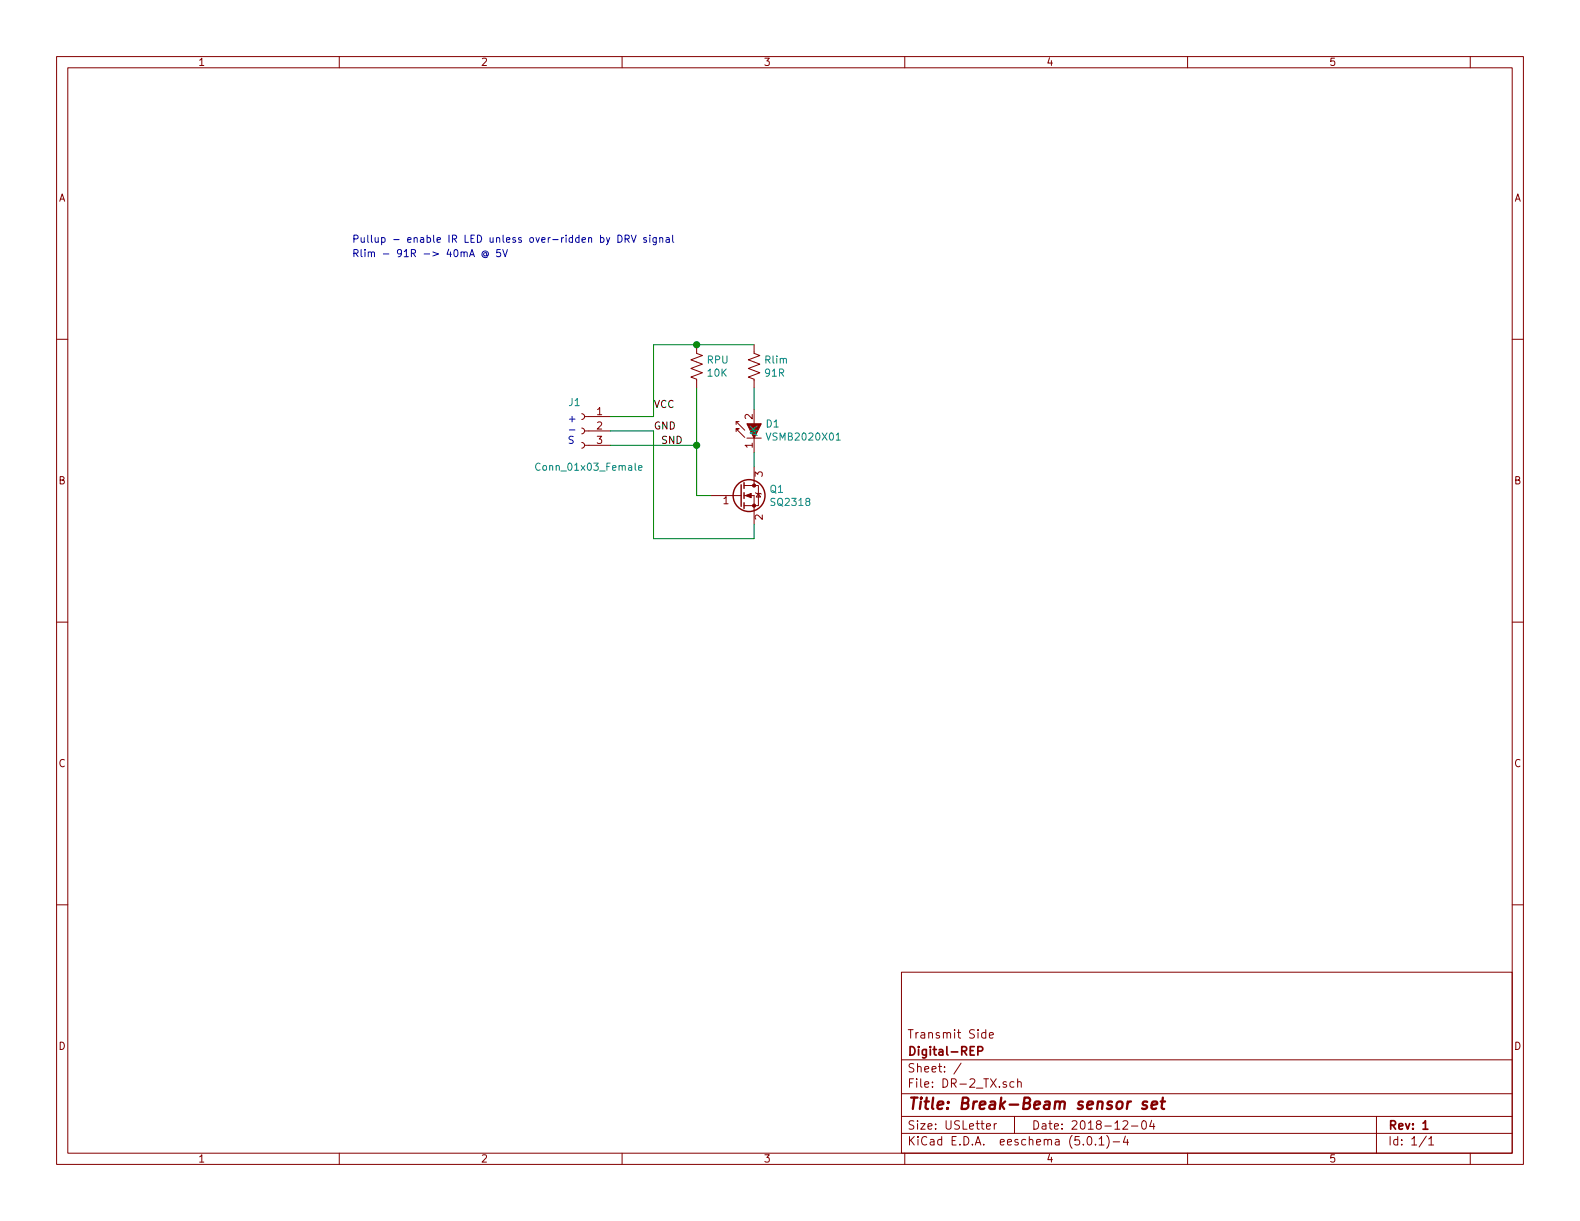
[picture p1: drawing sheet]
<svg xmlns="http://www.w3.org/2000/svg" width="279mm" height="216mm" viewBox="0 0 279 216" stroke-linecap="round" stroke-linejoin="round" font-family="sans-serif">
<g fill="none" stroke="#840000" stroke-width=".18">
<path d="M10 10h259.4v195.9h-259.4zM12 12h255.4v191.9h-255.4zM60 10v2M110 10v2M160 10v2M210 10v2M260 10v2M10 60h2M267.4 60h2M102.9 78.2l.3 .2 .2 .2-.1 .5-.4 .1M102.9 75.7l.3 .1 .2 .3-.1 .4-.4 .2M102.9 73.2l.3 .1 .2 .3-.1 .4-.4 .2"/>
<path d="M103.4 78.7h4.5M103.4 76.2h4.5M103.4 73.7h4.5M123.2 61v1.5l1 .4-2 .7 2 .8-2 .8 2 .7-2 .8 1 .4v1.5M130.2 76.3v-.5h.5h-.5l1.5 1.5M130.2 74.5v.6M130.7 74.5h-.5l1.5 1.6M132.1 77.5h2.5M133.3 61v1.5l1.1 .4-2.1 .7 2.1 .8-2.1 .8 2.1 .7-2.1 .8 1 .4v1.5M133.3 72.4v2.5M133.3 77.5v2.5M125.7 87.6h5.4"/>
<path d="M131.6 87.6h1.7v5.1M131.6 85.9h1.7M133.3 85.9h.8v3.5h-2.5M133.3 82.6v3.3M133.6 87.1l.1 .1h.8l.1 .2M134.1 87.2l.4 .7h-.8zM10 110h2M267.4 110h2M10 160h2M267.4 160h2M159.4 171.9h108v32h-108zM159.4 197.4h108"/>
<path d="M159.4 193.4h108M159.4 187.4h108M170 188l-1.3 1.9M174.3 182.7l-.4-.1-.3 .3 .1 .5 .2 .2 .4-.1M174.3 182.1v1.5M174.4 199.2l.8-.2-.1-.2-.4-.1-.3 .2 .1 .7h.6M175 183.1l.7-.2-.1-.2-.4-.1-.2 .2v.7h.6M175.8 198.7v1M176.2 198.7l-.3 .1-.1 .2M179.3 191.3h-.4l-.3 .2 .1 .6 .2 .2 .4-.1M179.4 197.4v3M180 191.4v-.1a.37 .37 0 0 1 .6 .2v.8"/>
<path d="M180 190.8v1.5M198.6 198.3l.2-.1h.4l.2 .4-.9 1.1h.9M200.1 199.1h1.1M202 198.3l.4-.1a.94 .94 0 0 1 0 1.5 .82 .82 0 0 1-.4-1.4zM203.7 198.1l-.4 1.1h.9M204 198.7v1M243.4 197.4v6.5M60 203.9v2M110 203.9v2M159.4 200.4h108M160 203.9v2M192.4 201h.3a.94 .94 0 0 1 0 1.5 .82 .82 0 0 1-.3-1.5z"/>
<path d="M193.7 202.3v.2M194.4 201.4l.4-.4v1.5M194.4 202.5h.8M195.7 200.8a1.71 1.71 0 0 1 0 2.2M196.8 201.9h1.2M199 200.9l-.3 1.1h.9M199.4 201.5v1M210 203.9v2M252.2 200.9l-1.2 1.9M252.7 201.4l.4-.4v1.5M252.7 202.5h.8M260 203.9v2"/>
</g>
<path d="M172.9 185.9l.7-.1 .2-.2-.1-.4-.2-.1h-.6v1.5M251.6 198.6l.5-.4v1.5M251.6 199.7h.9" fill="none" stroke="#840000" stroke-width=".3"/>
<path d="M202.9 194.8h-.5h-.2l-.1 .3 .2 .3 .5 .1v.3l-.1 .2-.2 .1-.5-.1M203.7 195.4l.9-.2v-.4h-.8l-.2 1 .3 .3 .5-.1M205.3 194.8h.7M205.6 194.1l-.2 1.7 .1 .2 .4 .1" fill="none" stroke="#840000" stroke-width=".41"/>
<g fill="#840000" stroke="#840000" stroke-width=".18">
<path d="M132.1 74.9h2.5l-1.3 2.6z"/>
<path d="M131.8 87.6l1-.4v.8z"/>
<circle cx="133.3" cy="89.4" r=".28"/>
<circle cx="133.3" cy="85.9" r=".28"/>
</g>
<path d="M147.9 77.8h.7M95.5 82a.6 .6 0 0 0-.8 .4 .6 .6 0 0 0 .6 .8l.2-.2M112.9 82.7l.6-.1v-.2l-.4-.1-.2 .2 .1 .6h.5" fill="none" stroke="#008484" stroke-width=".18"/>
<g fill="none" stroke="#840000" stroke-width=".25">
<path d="M131.1 85.7v3.8M131.6 85.3v1.1M131.6 87.1v1M131.6 88.9v1"/>
<circle cx="132.5" cy="87.6" r="2.82"/>
</g>
<path d="M107.9 76.2h7.7v19.1h17.7v-2.6M107.9 78.7h15.3M123.2 68.6v19h2.5M133.3 68.6v3.8M133.3 61h-17.7v12.7h-7.7M133.3 80v2.6" fill="none" stroke="#008400" stroke-width=".18"/>
<g fill="#008400" stroke="#008400" stroke-width=".25">
<circle cx="123.2" cy="61" r=".51"/>
<circle cx="123.2" cy="78.7" r=".51"/>
</g>
<g fill="none" stroke="#0000c2" stroke-width=".18">
<path d="M83 45.4l.5-1.3 .4 1.3M83.2 45h.6M86.1 44.8a.3 .3 0 0 0-.5-.1 .3 .3 0 0 0 0 .5 .3 .3 0 0 0 .5 0M86.1 44.7v.5h.1a.54 .54 0 0 0-.3-.8 .54 .54 0 0 0-.7 .6 .59 .59 0 0 0 .4 .5 .59 .59 0 0 0 .6-.1M88.5 44.1h-.6l-.1 .6 .5-.1 .2 .3v.3l-.2 .2-.5-.1M88.9 44.1l.4 1.3 .4-1.3M107.2 42l.3 .8M107.8 42l-.4 1.2-.2 .1M109.3 41.6a.64 .64 0 0 1 .7 .6 .64 .64 0 0 1-.7 .6zM110.5 42.2l.7-.1v-.4l-.2-.1h-.5v1.2M110.8 42.2l.5 .6M111.6 41.6l.5 1.2 .4-1.2"/>
<path d="M114.3 42.1l-.3-.1-.2 .2 .1 .2 .4 .1v.3h-.5M114.9 41.6v.1M114.9 42v.8M116.1 42l-.1 1.2-.2 .1-.3-.1M116.1 42.1l-.4-.1-.3 .2 .2 .6h.5M116.7 42.1l.1-.1 .3 .1 .1 .7M116.7 42v.8M117.8 42.1h.5l.1 .7M118.4 42.3l-.5 .1-.1 .1v.3h.6M118.9 41.6v1.1l.3 .1M100.7 76h1"/>
</g>
<text font-size="2.8" fill="#840000" x="160.4" y="196.2">Title: Break-Beam sensor set</text>
<g font-size="2.1" fill="#840000">
<text x="160.4" y="183.6">Transmit Side</text>
<text x="160.4" y="189.6">Sheet: /</text>
<text x="160.4" y="186.6">Digital-REP</text>
<text x="160.4" y="192.3">File: DR-2_TX.sch</text>
<text x="160.4" y="202.5">KiCad E.D.A. eeschema (5.0.1)-4</text>
<text x="160.4" y="199.7">Size: USLetter</text>
<text x="182.4" y="199.7">Date: 2018-12-04</text>
<text x="245.4" y="199.7">Rev: 1</text>
<text x="245.4" y="202.5">Id: 1/1</text>
</g>
<g font-size="1.8" fill="#840000">
<text x="35" y="11.6">1</text>
<text x="85" y="11.6">2</text>
<text x="135" y="11.6">3</text>
<text x="185" y="11.6">4</text>
<text x="235" y="11.6">5</text>
<text x="10.4" y="35.6">A</text>
<text x="267.8" y="35.6">A</text>
<text x="105.6" y="73.4">1</text>
<text x="105.6" y="75.9">2</text>
<text x="133.1" y="74.1" transform="rotate(-90 133.1 74.1)">2</text>
<text x="105.6" y="78.5">3</text>
<text x="133.1" y="79.2" transform="rotate(-90 133.1 79.2)">1</text>
<text x="10.4" y="85.6">B</text>
<text x="127.9" y="89.2">1</text>
<text x="134.9" y="84.3" transform="rotate(-90 134.9 84.3)">3</text>
<text x="267.8" y="85.6">B</text>
<text x="134.9" y="91.9" transform="rotate(-90 134.9 91.9)">2</text>
<text x="10.4" y="135.6">C</text>
<text x="267.8" y="135.6">C</text>
<text x="10.4" y="185.6">D</text>
<text x="267.8" y="185.6">D</text>
<text x="35" y="205.5">1</text>
<text x="85" y="205.5">2</text>
<text x="135" y="205.5">3</text>
<text x="185" y="205.5">4</text>
<text x="235" y="205.5">5</text>
</g>
<g font-size="1.8" fill="#0000c2">
<text x="62.2" y="42.9">Pullup - enable IR LED unless over-ridden by DRV signal</text>
<text x="62.2" y="45.5">Rlim - 91R -&gt; 40mA @ 5V</text>
<text x="100.3" y="74.7">+</text>
<text x="100.3" y="78.5">S</text>
</g>
<g font-size="1.8" fill="#008484">
<text x="125.1" y="64.3">RPU</text>
<text x="135.4" y="64.3">Rlim</text>
<text x="100.6" y="71.8">J1</text>
<text x="125.2" y="66.6">10K</text>
<text x="135.4" y="66.6">91R</text>
<text x="134" y="77.2" transform="rotate(-90 134 77.2)">AK</text>
<text x="135.5" y="75.6">D1</text>
<text x="136" y="77.9">VSMB2020X01</text>
<text x="95.4" y="83.2">Conn_01x03_Female</text>
<text x="136.2" y="87.1">Q1</text>
<text x="136.5" y="89.5">SQ2318</text>
</g>
<g font-size="1.8">
<text x="115.6" y="72.1">VCC</text>
<text x="115.6" y="75.9">GND</text>
<text x="116.8" y="78.5">SND</text>
</g>
</svg>
